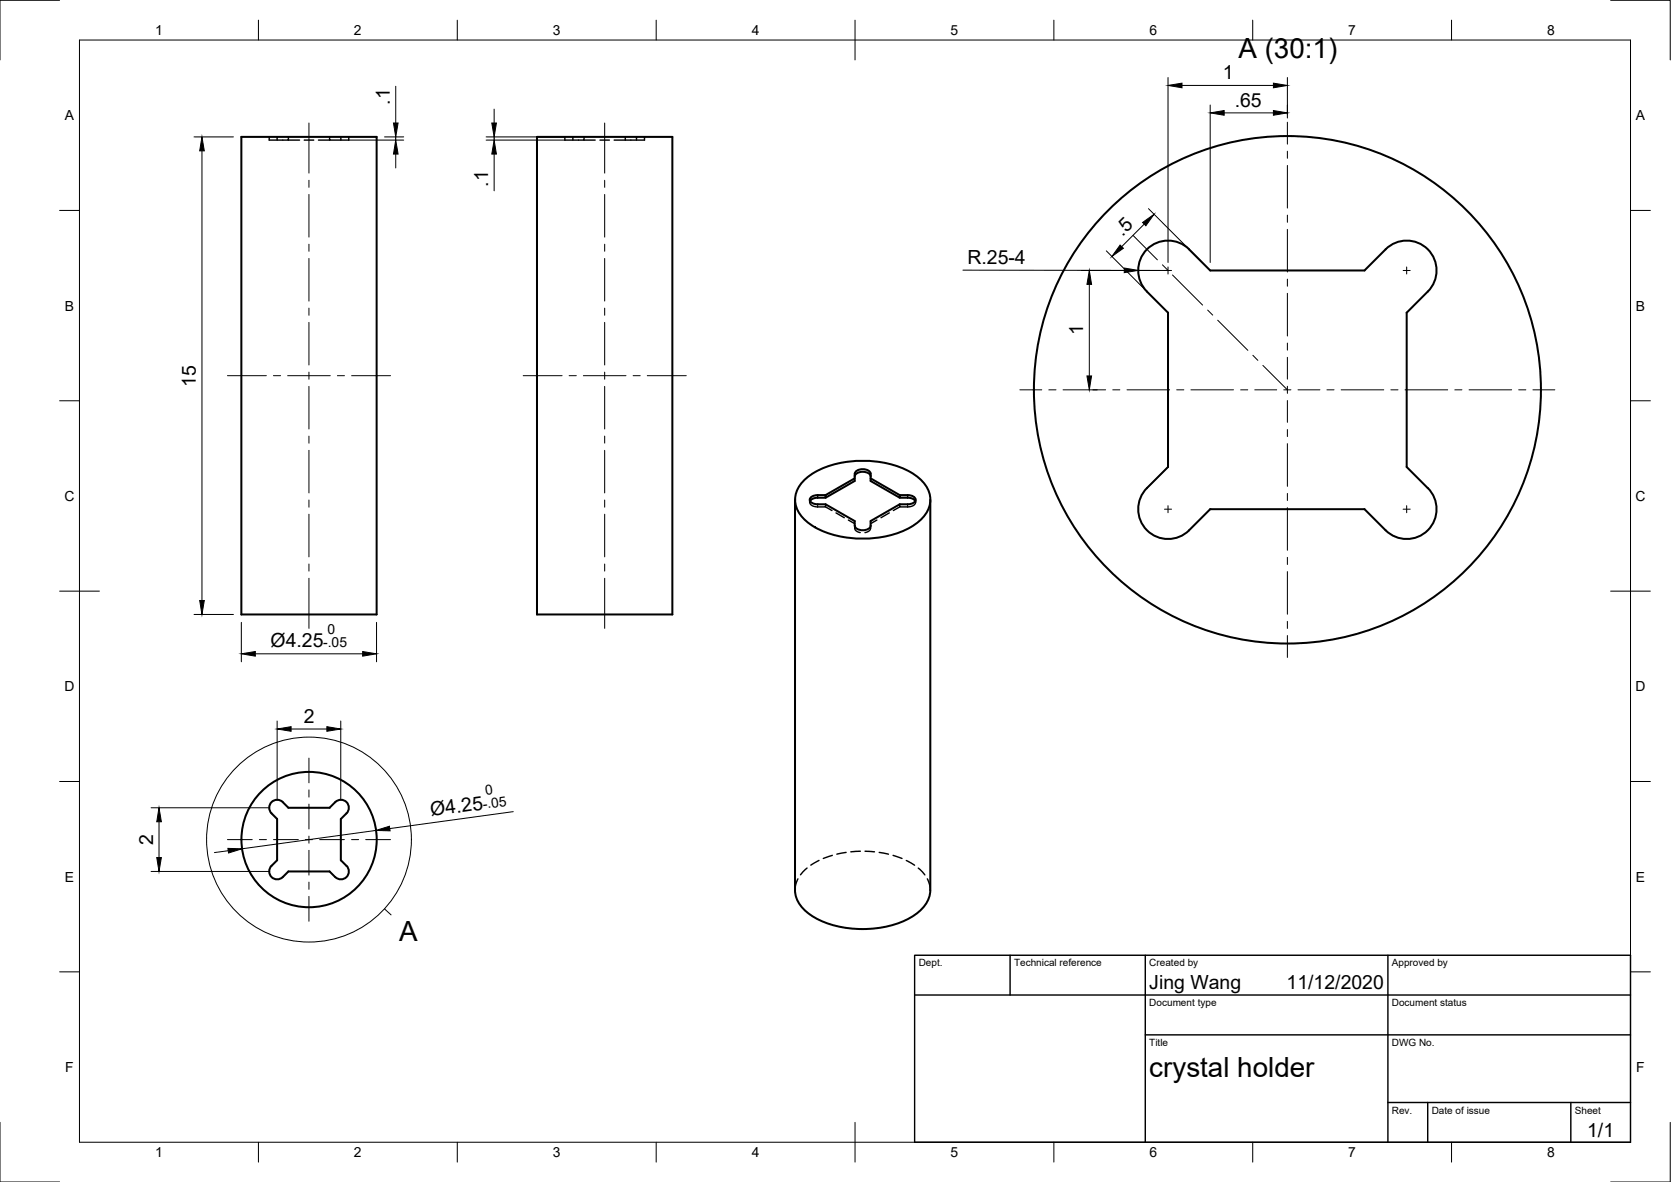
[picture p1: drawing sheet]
<svg xmlns="http://www.w3.org/2000/svg" width="420mm" height="297mm" viewBox="0 0 420 297" stroke-linecap="round" stroke-linejoin="round" font-family="sans-serif">
<!-- layer: Hidden -->
<g fill="none" stroke="#000" stroke-width=".36">
<path d="M67.7 34.4v.8h4.8v-.8M69.7 34.4v.8M72.5 35.2h2.8M76.5 35.2h2.4M80.1 35.2h2.8M82.9 34.4v.8h4.8v-.8M85.7 34.4v.8M142 34.4v.8h4.9v-.8M144 34.4v.8M146.9 35.2h2.7M150.9 35.2h2.3M154.4 35.2h2.8"/>
<path d="M157.2 34.4v.8h4.9v-.8M160 34.4v.8M203.6 125.6v.6M203.7 125.9a1.27 1.27 0 0 0 1.5 1.5h2.4v-.7M207.6 127.4l1.6 .9M210.2 128.9l2.1 1.2M213.3 130.7l1.6 .9M214.9 132.1a1.4 1.4 0 0 0 1.4 1.7M218.9 132.1a1.4 1.4 0 0 1-1.4 1.7M220.5 130.7l-1.6 .9M223.6 128.9l-2.1 1.2M226.2 127.4l-1.6 .9"/>
<path d="M230.1 125.9a1.27 1.27 0 0 1-1.5 1.5h-2.4v-.7M230.2 125.6v.6M202.9 218.2l-1.6 1.6M205.9 216.2l-2 1.2M209.3 215l-2.3 .7M212.7 214.2l-2.3 .5M216.3 213.9l-2.4 .2M217.5 213.9l2.4 .2M221.1 214.2l2.3 .5M224.6 215l2.2 .7M227.9 216.2l2.1 1.2M230.9 218.2l1.6 1.7"/>
<path d="M200.6 220.9l-.5 1.4-.2 1.4M233.2 220.9l.5 1.4 .2 1.4"/>
</g>
<!-- layer: Visible -->
<g fill="none" stroke="#000" stroke-width=".51">
<path d="M60.7 34.4h34v120h-34zM135 34.4h34.1v120h-34.1zM299 62.7l5.3 5.3h38.8l5.3-5.3M299 62.7a7.5 7.5 0 0 0-10.6 0 7.5 7.5 0 0 0 0 10.6l5.3 5.3v38.8l-5.3 5.2a7.5 7.5 0 0 0 0 10.7 7.5 7.5 0 0 0 10.6 0M348.4 62.7a7.5 7.5 0 0 1 10.6 0 7.5 7.5 0 0 1 0 10.6l-5.3 5.3v38.8l5.3 5.2a7.5 7.5 0 0 1 0 10.7 7.5 7.5 0 0 1-10.6 0M214.9 119.7a2.21 2.21 0 0 1 3.2-.9l.7 .6 .1 .3M218.9 119.1v1.8l7.3 4.2M218.9 119.1a2.21 2.21 0 0 0-3.2-1l-.7 .6-.1 .4v1.8l-7.3 4.2M199.9 125.6v98.1M202.5 120.4a22.6 22.6 0 0 1 16.1-4.6 21.5 21.5 0 0 1 12.8 4.6 6.5 6.5 0 0 1 0 10.3 22.6 22.6 0 0 1-16.1 4.6 21.5 21.5 0 0 1-12.8-4.6 6.5 6.5 0 0 1 0-10.3zM207.6 124.4v.7a5.7 5.7 0 0 0-3.4 .3l-.5 .5M207.6 124.4a4.1 4.1 0 0 0-3.9 .8 1.12 1.12 0 0 0 1.3 1.5h2.6l7.3 4.2v1.2"/>
<path d="M214.9 120.2l-7.3 4.2M214.9 132.1a2.21 2.21 0 0 0 3.2 .9l.7-.5 .1-.4M218.9 120.2l7.3 4.2M230.1 125.9l-.5-.5a5.8 5.8 0 0 0-3.4-.3v-.7a4.1 4.1 0 0 1 3.9 .8 1.12 1.12 0 0 1-1.2 1.5h-2.7l-7.3 4.2v1.2M233.9 125.6v98.1M299 133.3l5.3-5.3h38.8l5.3 5.3M68.3 201.6a1.98 1.98 0 0 1 2.8 0l1.4 1.4h10.4a3.7 3.7 0 0 1 2.8-2 1.99 1.99 0 0 1 1.9 1.2 1.99 1.99 0 0 1-.5 2.2l-1.4 1.4v10.4a3.5 3.5 0 0 1 2 2.8 2 2 0 0 1-1.2 1.8 2 2 0 0 1-2.2-.4l-1.4-1.4h-10.4a3.6 3.6 0 0 1-2.8 2 1.99 1.99 0 0 1-1.9-1.2 1.99 1.99 0 0 1 .5-2.2l1.4-1.4v-10.4a3.6 3.6 0 0 1-2-2.8l.3-1zM199.9 223.7a8.8 8.8 0 0 0 5.6 7.3 26.6 26.6 0 0 0 24-.8 8.3 8.3 0 0 0 4.4-6.5"/>
<circle cx="323.7" cy="98" r="63.8"/>
<circle cx="77.7" cy="211" r="17"/>
</g>
<!-- layer: Hidden Narrow -->
<path d="M205.6 126.7v.7M228.2 126.7v.7" fill="none" stroke="#000" stroke-width=".25"/>
<!-- layer: Visible Narrow -->
<path d="M205.6 124.4v.7M228.2 124.4v.7" fill="none" stroke="#000" stroke-width=".36"/>
<!-- layer: Border -->
<g fill="none" stroke="#000" stroke-width=".25">
<path d="M15 .1h-15v15M20 10.1h390v276.9h-390zM65 5.1v5M115 5.1v5M165 5.1v5M215 5.1v10M265 5.1v5M315 5.1v5M365 5.1v5M405 .1h15v15M15 52.9h5M410 52.9h5"/>
<path d="M15 100.7h5M410 100.7h5M15 148.6h10M405 148.6h10M15 196.4h5M410 196.4h5M15 244.2h5M410 244.2h5M0 282.1v14.9h15M65 287v5M115 287v5M165 287v5"/>
<path d="M215 282.1v9.9M265 287v5M315 287v5M365 287v5M420 282.1v14.9h-15"/>
</g>
<!-- layer: TitleBlock -->
<path d="M230 240.1h180v46.9h-180zM230 250h180M254 240.1v9.9M288 240.1v46.9M349 240.1v46.9M288 260.1h122M349 277.1h61M359 277.1v9.9M395 277.1v9.9" fill="none" stroke="#000" stroke-width=".36"/>
<!-- layer: Annotations -->
<g fill="none" stroke="#000" stroke-width=".25">
<path d="M96.7 228.4l1.6 1.5"/>
<circle cx="77.7" cy="211" r="25.8"/>
</g>
<!-- layer: Center Lines -->
<g fill="none" stroke="#000" stroke-width=".25">
<path d="M77.7 30.9v12.6M152 30.9v12.6M323.7 30.7v5.5M323.7 38v1.8M77.7 45.3v1.8M77.7 48.9v10.7M152 45.3v1.8M152 48.9v10.7M284.9 59.1l6.1 6.2M323.7 41.6v10.7M323.7 54.1v1.8M323.7 57.6v10.8"/>
<path d="M77.7 61.4v1.7M77.7 64.9v10.8M77.7 77.4v1.8M152 61.4v1.7M152 64.9v10.8M152 77.4v1.8M292.3 66.6l1.3 1.2M292.8 68h1.8M293.7 67.1v1.8M294.8 69.1l7.6 7.6M303.7 77.9l1.2 1.3M323.7 70.2v1.7"/>
<path d="M323.7 73.7v10.7M352.8 68h1.8M353.7 67.1v1.8M57.2 94.4h9.8M68.7 94.4h1.8M72.3 94.4h10.7M77.7 81v10.7M77.7 93.5v1.8M77.7 97.1v10.7M84.8 94.4h1.8M88.4 94.4h9.8M131.6 94.4h9.7"/>
<path d="M143.1 94.4h1.8M146.7 94.4h10.7M152 81v10.7M152 93.5v1.8M152 97.1v10.7M159.2 94.4h1.8M162.8 94.4h9.8M256.4 98h5.5M263.7 98h1.8M267.3 98h10.7M279.8 98h1.8M283.4 98h10.7"/>
<path d="M295.9 98h1.8M299.4 98h10.8M306.2 80.5l7.6 7.5M312 98h1.7M315 89.3l1.3 1.3M315.5 98h5.5M317.5 91.8l6.2 6.2M322.8 98h1.8M323.7 86.2v1.8M323.7 89.8v5.5M323.7 97.1v1.8M326.4 98h5.5"/>
<path d="M333.7 98h1.7M337.2 98h10.7M349.7 98h1.8M353.3 98h10.7M365.8 98h1.8M369.4 98h10.7M381.9 98h1.8M385.4 98h5.5M77.7 109.6v1.8M77.7 113.2v10.7M152 109.6v1.8M152 113.2v10.7"/>
<path d="M323.7 100.7v5.4M323.7 107.9v1.8M323.7 111.5v10.7M77.7 125.7v1.8M77.7 129.2v10.7M152 125.7v1.8M152 129.2v10.7M292.8 128h1.8M293.7 127.1v1.7M323.7 124v1.8M323.7 127.6v10.7M352.8 128h1.8"/>
<path d="M353.7 127.1v1.7M77.7 141.7v1.8M77.7 145.3v12.6M152 141.7v1.8M152 145.3v12.6M323.7 140.1v1.8M323.7 143.6v10.8M323.7 156.2v1.7M323.7 159.7v5.5M77.7 190.5v6.2M77.7 198.5v1.8M57.2 211h6.2"/>
<path d="M65.2 211h1.8M68.8 211h6.2M76.8 211h1.8M77.7 202.1v6.2M77.7 210.1v1.8M77.7 213.7v6.2M80.4 211h6.2M88.4 211h1.8M91.9 211h6.3M77.7 221.7v1.8M77.7 225.3v6.2"/>
</g>
<!-- layer: Dimensions -->
<g fill="none" stroke="#000" stroke-width=".25">
<path d="M293.7 19.5v46.5M323.7 19.5v10.2M48.8 34.4h9.9M50.8 37.9v113M87.7 35.2h13.8M96.7 34.4h4.8M99.5 21.7v9.2M99.5 34.4v.8M99.5 38.7v3.5M122.2 34.4h19.8M122.2 35.2h19.8M124.2 27.4v3.5"/>
<path d="M124.2 34.4v.8M124.2 38.7v9.2M297.2 21.5h23M304.3 26.4v39.6M307.8 28.4h12.4M287.7 56.3l-5.7 5.7M288.8 52.4l13.1 13.2M242.1 67.9l40.6 .1M271.9 68h19.8M273.9 71.5v23M278.2 63l13.1 13.2M286.2 68h7.5"/>
<path d="M274.8 98h1.1M48.8 154.4h9.9M60.7 156.4v9.9M94.7 156.4v9.9M64.2 164.3h27M69.7 181.2v19.8M73.2 183.2h9M85.7 181.2v19.8M38 219h29.7M38 203h29.7M40 206.5v9M57.4 213.8l-3.5 .5"/>
<path d="M94.5 208.7l-33.6 4.6M129.1 204l-31.1 4.2"/>
</g>
<g fill="#000" stroke="#000" stroke-width=".25">
<path d="M50.8 34.4l.6 3.5h-1.2zM99.5 35.2l.6 3.5h-1.2zM98.9 30.9h1.2l-.6 3.5zM123.7 30.9h1.1l-.6 3.5zM124.2 35.2l.6 3.5h-1.1zM293.7 21.5l3.5-.6v1.2zM304.3 28.4l3.5-.6v1.2zM320.2 20.9l3.5 .6-3.5 .6zM320.2 27.8l3.5 .6-3.5 .6zM287.3 55.9l2.9-2-2.1 2.8zM273.9 68l.6 3.5h-1.2zM281.6 61.6l.9 .8-2.9 2.1z"/>
<path d="M282.7 67.4l3.5 .6-3.5 .5zM273.3 94.5h1.2l-.6 3.5zM50.2 150.9h1.2l-.6 3.5zM60.7 164.3l3.5-.6v1.2zM91.2 163.7l3.5 .6-3.5 .6zM69.7 183.2l3.5-.6v1.2zM82.2 182.6l3.5 .6-3.5 .6zM39.4 215.5h1.2l-.6 3.5zM40 203l.6 3.5h-1.2zM57.3 213.2l3.6 .1-3.4 1.1zM94.5 208.7l3.4-1.1 .2 1.2z"/>
</g>
<g font-size="7">
<text x="311.4" y="14.5">A (30:1)</text>
<text x="100.4" y="236.4">A</text>
<text x="289" y="270.6">crystal holder</text>
</g>
<g font-size="4.9">
<text x="307.5" y="20">1</text>
<text x="98" y="26.4" transform="rotate(-90 98 26.4)">.1</text>
<text x="310.5" y="26.8">.65</text>
<text x="122.7" y="46.9" transform="rotate(-90 122.7 46.9)">.1</text>
<text x="282.3" y="59.6" transform="rotate(-45 282.3 59.6)">.5</text>
<text x="243.2" y="66.3">R.25-4</text>
<text x="272.4" y="84.1" transform="rotate(-90 272.4 84.1)">1</text>
<text x="49.2" y="97.3" transform="rotate(-90 49.2 97.3)">15</text>
<text x="68.1" y="162.7">Ø4.25</text>
<text x="76.4" y="181.7">2</text>
<text x="108.4" y="205.1" transform="rotate(-8 108.4 205.1)">Ø4.25</text>
<text x="38.5" y="212.3" transform="rotate(-90 38.5 212.3)">2</text>
<text x="289" y="248.5">Jing Wang</text>
<text x="323.5" y="248.5">11/12/2020</text>
<text x="399.1" y="285.7">1/1</text>
</g>
<g font-size="3.5">
<text x="39" y="8.8">1</text>
<text x="89" y="8.8">2</text>
<text x="139" y="8.8">3</text>
<text x="189" y="8.8">4</text>
<text x="239" y="8.8">5</text>
<text x="289" y="8.8">6</text>
<text x="339" y="8.8">7</text>
<text x="389" y="8.8">8</text>
<text x="16.3" y="30.2">A</text>
<text x="411.3" y="30.2">A</text>
<text x="16.3" y="78">B</text>
<text x="411.3" y="78">B</text>
<text x="16.2" y="125.9">C</text>
<text x="411.2" y="125.9">C</text>
<text x="82.3" y="159.3">0</text>
<text x="81.3" y="162.7">-.05</text>
<text x="16.2" y="173.7">D</text>
<text x="411.2" y="173.7">D</text>
<text x="121.5" y="203.3" transform="rotate(-8 121.5 203.3)">-.05</text>
<text x="122.1" y="199.8" transform="rotate(-8 122.1 199.8)">0</text>
<text x="16.3" y="221.6">E</text>
<text x="411.3" y="221.6">E</text>
<text x="16.4" y="269.4">F</text>
<text x="411.4" y="269.4">F</text>
<text x="39" y="290.8">1</text>
<text x="89" y="290.8">2</text>
<text x="139" y="290.8">3</text>
<text x="189" y="290.8">4</text>
<text x="239" y="290.8">5</text>
<text x="289" y="290.8">6</text>
<text x="339" y="290.8">7</text>
<text x="389" y="290.8">8</text>
</g>
<g font-size="2.5">
<text x="231" y="242.9">Dept.</text>
<text x="255" y="242.9">Technical reference</text>
<text x="289" y="242.9">Created by</text>
<text x="350" y="242.9">Approved by</text>
<text x="289" y="252.8">Document type</text>
<text x="350" y="252.8">Document status</text>
<text x="289" y="262.9">Title</text>
<text x="350" y="262.9">DWG No.</text>
<text x="350" y="279.9">Rev.</text>
<text x="360" y="279.9">Date of issue</text>
<text x="396" y="279.9">Sheet</text>
</g>
</svg>
